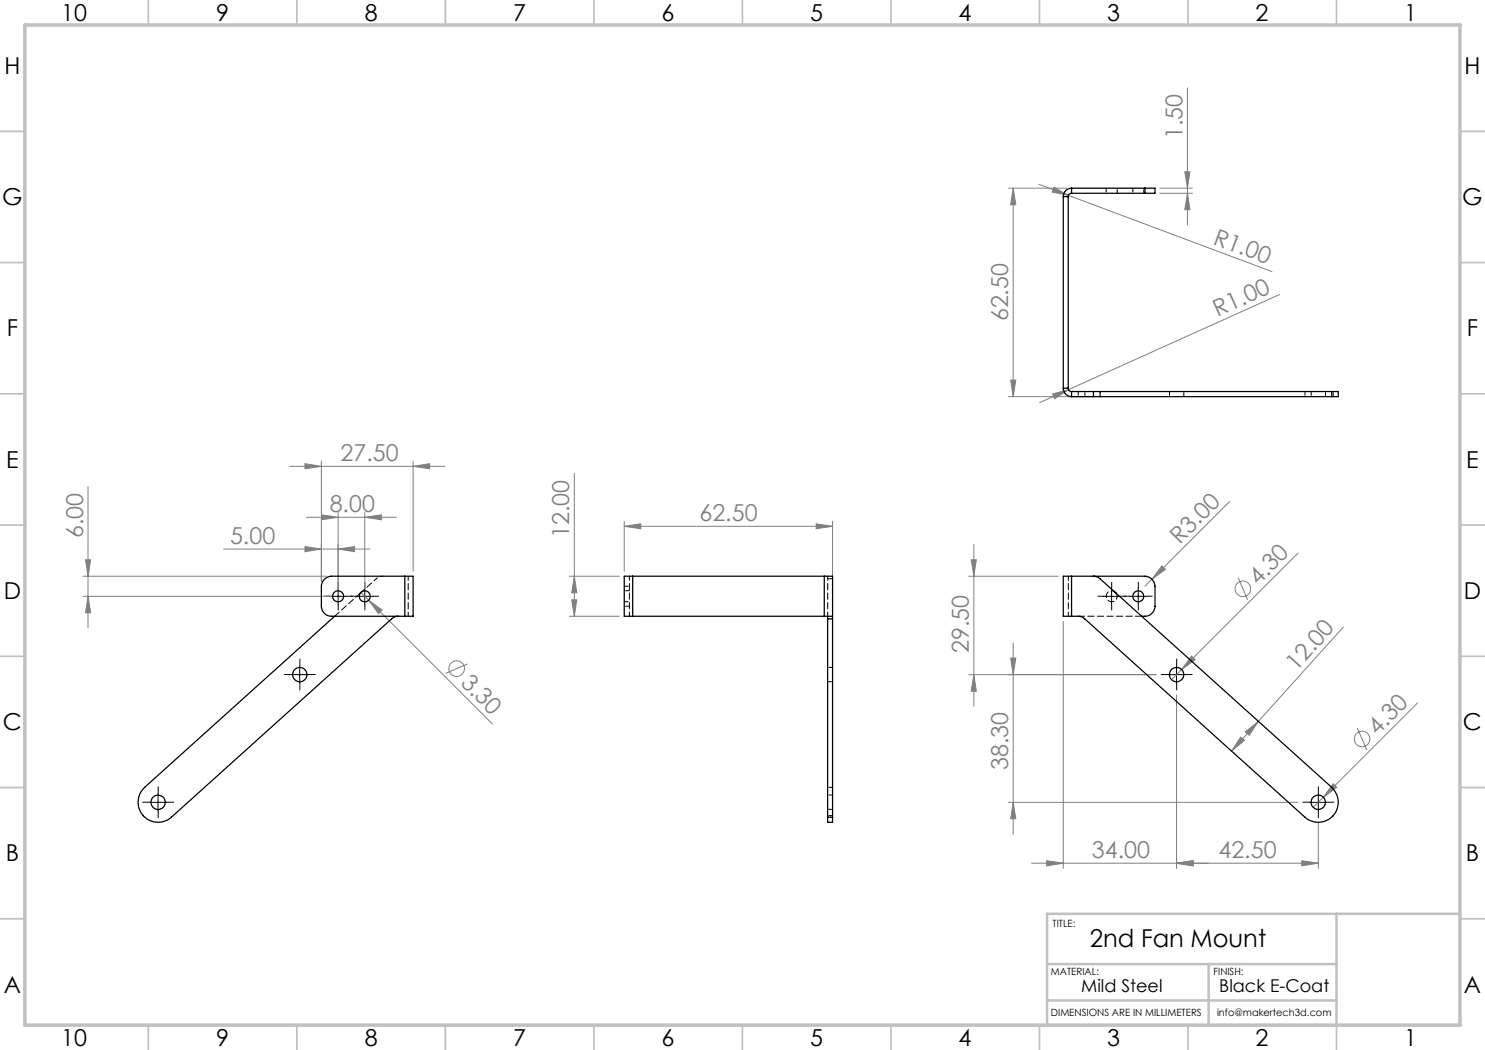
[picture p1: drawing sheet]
<svg xmlns="http://www.w3.org/2000/svg" width="297mm" height="210mm" viewBox="0 0 297 210" stroke-linecap="round" stroke-linejoin="round" font-family="sans-serif">
<g fill="none" stroke="#808080" stroke-width=".2">
<path d="M237.5 17.6v27.4M201.6 37.6h11.7M202.6 37.6v41.7M202.6 37.6l.6 3.3h-1.1zM207.8 36.9l5.9 2.2M210.8 37.5l2.9 1.6-3.3-.7zM213.7 39.1l40.7 15.2M232 37.6h6.5M232 38.7h6.5M237 34.4h1l-.5 3.2zM237.5 38.7l.5 3.2h-1zM255.9 58.9l-42.2 19"/>
<path d="M201.6 79.3h17.4M202.1 76h1.1l-.6 3.3zM210.5 78.8l3.2-.9-2.8 1.9zM213.7 77.9l-5.8 2.6M17.6 97.3v28.3M57.9 93.3h31.1M61 92.7l3.3 .6-3.3 .5zM64.3 92.2v24.1M82.6 93.3l3.3-.6v1.1zM82.6 92.2v22.1M114.9 94.7v28.6M16.6 115.2h48.7"/>
<path d="M16.6 119.3h50M17.1 112h1l-.5 3.2zM17.6 119.3l.5 3.2h-1zM44.7 109.8h29.3M61 109.3l3.3 .5-3.3 .5zM61.3 103.5h18M64.3 103l3.3 .5-3.3 .5zM67.6 109.8l3.3-.5v1zM67.6 102.5v15.7M72.2 118.5l26.3 26.3M73 103.5l3.3-.5v1zM73 102.5v15.7"/>
<path d="M113.9 115.2h10M114.3 120h1.1l-.5 3.3zM114.9 115.2l.5 3.4h-1.1zM124.8 105.3l3.4-.5v1zM124.8 104.3v10M124.8 105.3h41.7M163.2 104.8l3.3 .5-3.3 .5zM166.5 104.3v18.5M193.7 115.2h18M194.2 112h1.1l-.5 3.2zM194.8 108.9v32.4M232.4 113.2l.7 .7-2.7 1.9z"/>
<path d="M246 100.3l-17 17M247.6 115.6l1.9 4.4M259.6 110.6l-23.3 23.3M73.7 120l2.7 2-.7 .7zM93.5 132.8l-4.4 1.9M113.9 123.3h10M193.7 134.9h37.5M194.8 134.9l.5 3.3h-1.1zM202.1 131.6h1.1l-.6 3.3zM202.6 128.6v38.2M212.7 124.3v49.4M235.3 139v34.7"/>
<path d="M236.3 133.9l-2 2.1M238.3 131.2l.7 .7-2.7 2zM268.7 125.4l-17 18.9M248.1 147.4l.8 .7-2.6 2.1zM249.1 146.4l2.6-2.1-1.9 2.8zM251.7 144.3l-5.4 5.9M266.6 156.8l.8 .7-2.7 1.9zM271.5 145.6l1.9 4.4M283.5 140.6l-20.9 20.9M201.6 160.5h57.9M202.6 160.5l.6 3.3h-1.1zM206.3 172.6h57.4"/>
<path d="M209.3 172.1l3.4 .5-3.4 .6zM235.3 172.6l3.3-.5v1.1zM260.3 172.1l3.4 .5-3.4 .6zM263.7 164.6v9.1"/>
<circle cx="248.6" cy="117.8" r="1.57"/>
<circle cx="91.3" cy="133.7" r="1.56"/>
<circle cx="272.4" cy="147.8" r="1.55"/>
</g>
<g fill="none" stroke="#000" stroke-width=".2" stroke-dasharray="15.2 1.3 1.3 1.3">
<path d="M66 119.2h-1.1M67.6 117.6v-1.1M69.3 119.2h1.1M71.3 119.2h-1.1M73 117.6v-1.1M74.6 119.2h1.1M220.7 119.2h-1.1M222.3 117.6v-1.1M224 119.2h1.1M226 119.2h-1.1M227.7 117.6v-1.1M229.3 119.2h1.1"/>
<path d="M58.3 134.9h-1.4M60 133.2v-1.4M60 136.6v1.4M61.6 134.9h1.5M67.6 120.9v1.1M73 120.9v1.1M222.3 120.9v1.1M227.7 120.9v1.1M233.7 134.9h-1.5M235.3 133.2v-1.4M235.3 136.6v1.4M237 134.9h1.4"/>
<path d="M31.6 158.8v-1.5M263.7 158.8v-1.5M30 160.4h-1.5M31.6 162.1v1.4M33.3 160.4h1.4M262 160.4h-1.4M263.7 162.1v1.4M265.3 160.4h1.5"/>
</g>
<g fill="none" stroke="#000" stroke-width=".2">
<path d="M66 119.3h3.3M67.6 117.6v3.3M71.3 119.3h3.3M73 117.6v3.3M220.7 119.3h3.3M222.3 117.6v3.3M226 119.3h3.3M227.6 117.6v3.3M58.3 134.9h3.3M59.9 133.3v3.3M233.6 134.9h3.4M235.3 133.3v3.3"/>
<path d="M31.6 158.8v3.3M263.7 158.8v3.3M30 160.5h3.3M262 160.5h3.3"/>
</g>
<g fill="none" stroke="#c0c0c0" stroke-width=".35">
<path d="M29.7 0v5M59.4 0v5M89.1 0v5M118.8 0v5M148.5 0v5M178.2 0v5M207.9 0v5M237.6 0v5M267.3 0v5M0 26.3h5M292 26.3h5M0 52.5h5"/>
<path d="M292 52.5h5M0 78.8h5M292 78.8h5M0 105h5M5 105h.1M292 105h.1M292 105h5M0 131.3h5M292 131.3h5M0 157.5h5M292 157.5h5M0 183.8h5"/>
<path d="M292 183.8h5M29.7 205v5M59.4 205v5M89.1 205v5M118.8 205v5M148.5 205h.1M148.5 205v5M178.2 205v5M207.9 205v5M237.6 205v5M267.3 205v5"/>
</g>
<path d="M209.4 192.8h57.9M241.7 192.8v12.2M267.3 182.8v22.2M292 182.8h-82.6v22.2M209.4 200.1h57.9" fill="none" stroke="#c0c0c0" stroke-width=".5"/>
<path d="M5 5h287v200h-287z" fill="none" stroke="#c0c0c0" stroke-width=".7"/>
<g fill="#808080">
<path d="M210.5 78.8l3.2-.9-2.8 1.9z"/>
<path d="M238.3 131.2l.7 .7-2.7 2z"/>
<path d="M266.6 156.8l.8 .7-2.7 1.9z"/>
<path d="M232.4 113.2l.7 .7-2.7 1.9z"/>
<path d="M73.7 120l2.7 2-.7 .7z"/>
<path d="M210.8 37.5l2.9 1.6-3.3-.7z"/>
<path d="M235.3 172.6l3.3-.5v1.1zM209.3 172.1l3.4 .5-3.4 .6z"/>
<path d="M82.6 93.3l3.3-.6v1.1zM61 92.7l3.3 .6-3.3 .5zM67.6 109.8l3.3-.5v1zM61 109.3l3.3 .5-3.3 .5z"/>
<path d="M235.3 172.6l3.3-.5v1.1zM260.3 172.1l3.4 .5-3.4 .6z"/>
<path d="M124.8 105.3l3.4-.5v1zM163.2 104.8l3.3 .5-3.3 .5z"/>
<path d="M73 103.5l3.3-.5v1zM64.3 103l3.3 .5-3.3 .5z"/>
<path d="M249.1 146.4l2.6-2.1-1.9 2.8zM248.1 147.4l.8 .7-2.6 2.1z"/>
<path d="M202.6 160.5l.6 3.3h-1.1zM202.1 131.6h1.1l-.6 3.3z"/>
<path d="M202.6 37.6l.6 3.3h-1.1zM202.1 76h1.1l-.6 3.3z"/>
<path d="M194.2 112h1.1l-.5 3.2zM194.8 134.9l.5 3.3h-1.1zM237 34.4h1l-.5 3.2zM237.5 38.7l.5 3.2h-1zM114.9 115.2l.5 3.4h-1.1zM114.3 120h1.1l-.5 3.3zM17.1 112h1l-.5 3.2zM17.6 119.3l.5 3.2h-1z"/>
</g>
<g fill="none" stroke="#000" stroke-width=".25">
<path d="M212.7 39.3v38.3M212.7 39.3h.9M213.6 39.3v38.3M214.3 37.6a1.69 1.69 0 0 0-1.6 1.7M214.3 38.7a.66 .66 0 0 0-.7 .6M214.3 37.6v1.1M214.3 38.7h14.7M214.3 37.6h14.7M229 37.6h2v1.1h-2M229 37.6v1.1M212.7 77.6a1.69 1.69 0 0 0 1.6 1.7M212.7 77.6h.9"/>
<path d="M213.6 77.6a.66 .66 0 0 0 .7 .7M214.3 78.3v1M214.3 79.3h4.4M214.3 78.3h4.4M218.7 79.3h1.3M218.7 78.3h1.3M218.7 78.3v1M220 78.3v1M220 79.3h46.3M220 78.3h46.3M266.3 78.3h1.4v1h-1.4M266.3 78.3v1"/>
<path d="M72.5 118.3l-.5 .4M81 115.2h-14.7a2.1 2.1 0 0 0-2 2.1v4a2.04 2.04 0 0 0 2 2h14.7M81 115.2h1.6v8.1h-1.6M81 115.2v8.1M126.5 115.2h-1.7v8.1h1.7M126.5 115.2h38.4M126.5 115.2v8.1M164.9 115.2h1.6v8.1M164.9 115.2v8.1M214.3 115.2h-1.6v8.1h1.6M214.3 115.2h14.7a2.1 2.1 0 0 1 2 2.1v4a2.14 2.14 0 0 1-2.6 2M214.3 115.2v8.1"/>
<path d="M218.7 115.2l.7 .2 .6 .4 46.3 41.7a4 4 0 0 1 .3 5.6 4 4 0 0 1-5.6 .3l-44-39.6-1.2-.5h-1.5M222.8 118.3l.4 .4M66.9 123.3l-38 34.2a4 4 0 0 0-.3 5.6 4 4 0 0 0 5.7 .3l44-39.6 .8-.5h.6M126.5 123.3h38.4M164.9 123.3h1.6M165.5 123.3v.5M165.5 123.8h1M165.5 123.8v39.6M166.5 123.3v.5M166.5 123.8v39.6M165.5 163.4v1.1h1v-1.1M165.5 163.4h1"/>
<circle cx="67.6" cy="119.3" r="1.09"/>
<circle cx="73" cy="119.3" r="1.1"/>
<circle cx="227.7" cy="119.3" r="1.09"/>
<circle cx="60" cy="134.9" r="1.42"/>
<circle cx="235.3" cy="134.9" r="1.42"/>
<circle cx="31.6" cy="160.5" r="1.43"/>
<circle cx="263.6" cy="160.5" r="1.43"/>
</g>
<path d="M81.6 115.2v8M125.9 115.2v8M165.5 115.2v8M213.7 115.2v8" fill="none" stroke="#000" stroke-width=".2" stroke-dasharray="1.3 .6" stroke-dashoffset=".4"/>
<path d="M223.4 119.2l-.1-.6" fill="none" stroke="#000" stroke-width=".2" stroke-dasharray="1.3 .6" stroke-dashoffset=".3"/>
<path d="M222.8 118.3a1.1 1.1 0 0 0-1.5 .6 1.1 1.1 0 0 0 .9 1.4 1.1 1.1 0 0 0 1.2-1.1" fill="none" stroke="#000" stroke-width=".2" stroke-dasharray="1.3 .6" stroke-dashoffset=".6"/>
<path d="M215.6 123.2h12.8" fill="none" stroke="#000" stroke-width=".2" stroke-dasharray="1.3 .6"/>
<g fill="none" stroke="#000" stroke-width=".2" stroke-dasharray="1.3 .6" stroke-dashoffset=".5">
<path d="M221.2 37.6v1M223.4 38.6v-1M226.6 37.6v1M228.8 38.6v-1M215.6 78.3v1M217 79.3v-1M233.9 78.3v1M236.8 79.3v-1M261 78.3v1M262.2 78.3v1M265.1 79.3v-1M266.6 79.3v-1"/>
<path d="M124.9 117.2h1M125.9 118.1h-1M165.5 115.8h1M124.9 120.3h1M125.9 121.2h-1M165.5 136.3h1M166.5 133.5h-1M166.5 157.5h-1M166.5 159h-1M165.5 161.9h1M166.5 163.1h-1"/>
</g>
<path d="M72.5 118.3l2.7-2.5M76.6 115.2l-.7 .2-.7 .4" fill="none" stroke="#000" stroke-width=".2" stroke-dasharray="1.3 .6" stroke-dashoffset=".7"/>
<path d="M66.9 123.2l5.2-4.6" fill="none" stroke="#000" stroke-width=".2" stroke-dasharray="1.3 .6" stroke-dashoffset=".1"/>
<text font-size="4.9" x="217.9" y="189.4">2nd Fan Mount</text>
<g font-size="4.7">
<text x="12.2" y="4.2">10</text>
<text x="43.2" y="4.2">9</text>
<text x="72.9" y="4.2">8</text>
<text x="102.6" y="4.2">7</text>
<text x="132.3" y="4.2">6</text>
<text x="162" y="4.2">5</text>
<text x="191.7" y="4.2">4</text>
<text x="221.4" y="4.2">3</text>
<text x="251.1" y="4.2">2</text>
<text x="280.8" y="4.2">1</text>
<text x=".9" y="14.8">H</text>
<text x="292.9" y="14.8">H</text>
<text x=".5" y="41">G</text>
<text x="292.4" y="41">G</text>
<text x="1.4" y="67.3">F</text>
<text x="293.4" y="67.3">F</text>
<text x="1.2" y="93.5">E</text>
<text x="293.2" y="93.5">E</text>
<text x=".8" y="119.8">D</text>
<text x="292.8" y="119.8">D</text>
<text x=".6" y="146">C</text>
<text x="292.6" y="146">C</text>
<text x="1.2" y="172.3">B</text>
<text x="293.2" y="172.3">B</text>
<text x=".8" y="198.5">A</text>
<text x="292.8" y="198.5">A</text>
<text x="12.2" y="209.2">10</text>
<text x="43.2" y="209.2">9</text>
<text x="72.9" y="209.2">8</text>
<text x="102.6" y="209.2">7</text>
<text x="132.3" y="209.2">6</text>
<text x="162" y="209.2">5</text>
<text x="191.7" y="209.2">4</text>
<text x="221.4" y="209.2">3</text>
<text x="251.1" y="209.2">2</text>
<text x="280.8" y="209.2">1</text>
</g>
<g font-size="4.7" fill="#808080">
<text x="236.5" y="27.9" transform="rotate(-90 236.5 27.9)">1.50</text>
<text x="242.4" y="48.7" transform="rotate(21 242.4 48.7)">R1.00</text>
<text x="201.7" y="64.3" transform="rotate(-90 201.7 64.3)">62.50</text>
<text x="243.5" y="63.4" transform="rotate(-24 243.5 63.4)">R1.00</text>
<text x="68.1" y="92.2">27.50</text>
<text x="16.6" y="107.6" transform="rotate(-90 16.6 107.6)">6.00</text>
<text x="65.9" y="102.4">8.00</text>
<text x="113.9" y="107.6" transform="rotate(-90 113.9 107.6)">12.00</text>
<text x="139.9" y="104.2">62.50</text>
<text x="46" y="108.8">5.00</text>
<text x="236" y="108.9" transform="rotate(-45 236 108.9)">R3.00</text>
<text x="251.6" y="117.1" transform="rotate(-45 251.6 117.1)">4.30</text>
<text x="193.8" y="130.6" transform="rotate(-90 193.8 130.6)">29.50</text>
<text x="91.9" y="136.7" transform="rotate(45 91.9 136.7)">3.30</text>
<text x="259.3" y="134.3" transform="rotate(-48 259.3 134.3)">12.00</text>
<text x="275.5" y="147.2" transform="rotate(-45 275.5 147.2)">4.30</text>
<text x="201.7" y="154" transform="rotate(-90 201.7 154)">38.30</text>
<text x="218.4" y="171.6">34.00</text>
<text x="243.7" y="171.6">42.50</text>
</g>
<g font-size="3.5">
<text x="216.2" y="198.3">Mild Steel</text>
<text x="243.9" y="198.3">Black E-Coat</text>
</g>
<g font-size="2">
<text x="210.5" y="185.4">TITLE:</text>
<text x="210.2" y="195">MATERIAL:</text>
<text x="242.7" y="195">FINISH:</text>
<text x="210.2" y="203.2">DIMENSIONS ARE IN MILLIMETERS</text>
<text x="243.4" y="203.2">info@makertech3d.com</text>
</g>
</svg>
